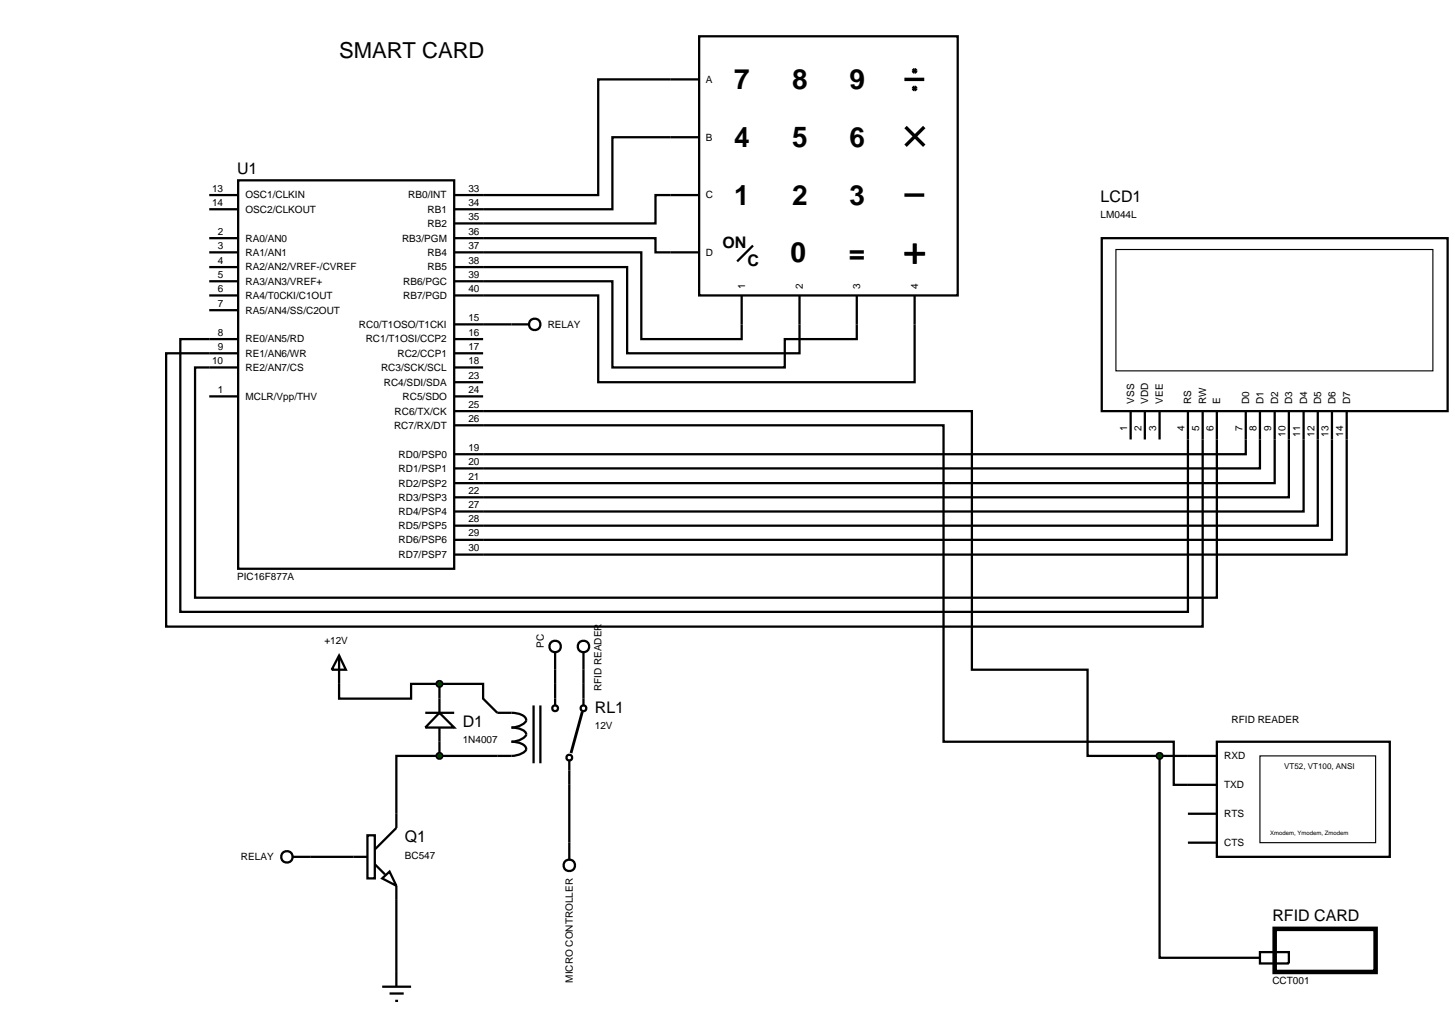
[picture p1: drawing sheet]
<svg xmlns="http://www.w3.org/2000/svg" width="257mm" height="180mm" viewBox="0 0 257 180" stroke-linecap="round" stroke-linejoin="round" font-family="sans-serif">
<g fill="none" stroke="#000" stroke-width=".4">
<path d="M123.3 6.4h45.6v45.7h-45.6zM123.3 14h-17.8v20.4h-25.4M36.9 34.4h5.1M36.9 36.9h5.1M42 31.8h38.1v68.5h-38.1zM123.3 24.2h-15.3v12.7h-27.9M123.3 34.4h-7.7v5h-35.5M36.9 42h5.1M36.9 44.5h5.1M36.9 47.1h5.1M36.9 52.1h5.1M36.9 54.7h5.1"/>
<path d="M36.9 49.6h5.1M42 59.8h-10.2v48.1h177.7v-35.4M80.1 42h35.5v2.5h7.7M80.1 44.5h33v15.3h17.7v-7.7M80.1 47.1h30.5v15.2h30.4v-10.2M80.1 52.1h25.4v15.3h55.8v-15.3M80.1 49.6h27.9v15.2h30.4v-5h12.7v-7.7M80.1 57.2h13.2M80.1 59.8h5.1M132.8 43.3l-2.8 2.8M194.3 42h61v30.5h-61zM36.9 69.9h5.1"/>
<path d="M42 64.8h-7.6v40.6h180.2v-32.9M42 62.3h-12.7v48.2h182.8v-38M80.1 75h86.3v55.8h40.6v7.6h7.6M80.1 72.5h91.3v45.6h20.4v15.2h12.7M80.1 62.3h5.1M80.1 64.8h5.1M80.1 69.9h5.1M80.1 67.4h5.1M199.4 72.5v5M201.9 72.5v5M204.5 72.5v5M219.7 72.5v7.6h-139.6"/>
<path d="M222.2 72.5v10.1h-142.1M224.8 72.5v12.7h-144.7M227.3 72.5v15.2h-147.2M229.9 72.5v17.7h-149.8M232.4 72.5v20.2h-152.3M234.9 72.5v22.7h-154.8M237.5 72.5v25.3h-157.4M97.9 118.1v6.3M102.9 118.1v6.3M59.8 120.6v2.6h12.7v-2.6h5M75 125.7h5.1M77.5 133.3h-7.6v12.7l-3.8 3.8"/>
<path d="M77.5 120.6h7.7v2.6l2.5 2.5a8.7 8.7 0 0 1 4.3 .3 .91 .91 0 0 1 .7 1.3 3.3 3.3 0 0 1-2.5 1 3.4 3.4 0 0 1 2.5 .9l.1 .3a2.79 2.79 0 0 1-2.6 1.3 3.2 3.2 0 0 1 2.5 .9l.1 .4a2.77 2.77 0 0 1-2.6 1.2h-12.7M77.5 125.7l2.6 2.6h-5.1zM77.5 120.6v5.1M77.5 128.3v5M94.1 124.4v10.2M95.3 124.4v10.2M100.4 134.1v14.5M204.5 133.3v35.6h17.7M204.5 133.3h10.1M214.6 130.8h30.5v20.3h-30.5zM51.6 151.1h13.2M64.8 147.3h1.3v7.6h-1.3z"/>
<path d="M66.1 152.4l1.8 1.8M67.4 154.9l1.3-1.2 1.2 2.5zM69.9 156.2v17.8M209.5 143.5h5.1M209.5 148.6h5.1M67.4 174h5.1M68.7 175.2h2.5M69.7 176.5h.5"/>
<circle cx="94.3" cy="57.2" r="1.01"/>
<circle cx="97.9" cy="124.9" r=".51"/>
<circle cx="100.4" cy="133.6" r=".51"/>
<circle cx="102.9" cy="124.9" r=".51"/>
<circle cx="50.6" cy="151.1" r="1.01"/>
</g>
<path d="M196.8 44h55.9v21.4h-55.9zM222.2 133.3h20.4v15.3h-20.4z" fill="none" stroke="#000" stroke-width=".2"/>
<g fill="none" stroke="#000" stroke-width=".6" stroke-linecap="butt">
<path d="M159.5 14h3.5M159.5 34.4h3.5M159.7 22.4l3.3 3.3M163 22.4l-3.3 3.3"/>
<circle cx="161.3" cy="12.5" r=".2"/>
<circle cx="161.3" cy="15.6" r=".2"/>
</g>
<path d="M102.7 125.5l-2 7.3" fill="none" stroke="#000" stroke-width=".5"/>
<path d="M77.2 132.9l.3-.1-.5 .5zM77.5 132.8l.3 .1 .2 .4zM78 133.3l-.1 .3-.4 .2zM77 133.3l.5 .5-.4-.2z" fill="#004000" stroke="#000" stroke-width=".4"/>
<path d="M77.5 132.8l.5 .5-.5 .5-.5-.5z" fill="#004000"/>
<path d="M59.8 115.6l1.2 2.5h-2.5zM59.8 115.6v5" fill="none" stroke="#000" stroke-width=".4"/>
<path d="M77.2 120.2l.3-.1-.5 .5zM77.5 120.1l.3 .1 .2 .4zM78 120.6l-.1 .3-.4 .2zM77 120.6l.5 .5-.4-.2z" fill="#004000" stroke="#000" stroke-width=".4"/>
<path d="M77.5 120.1l.5 .5-.5 .5-.5-.5z" fill="#004000"/>
<path d="M224.8 163.8h17.8v7.6h-17.8z" fill="none" stroke="#000" stroke-width=".8" stroke-linecap="butt"/>
<path d="M222.2 167.9h5.1v2h-5.1zM224.8 167.9v2" fill="none" stroke="#000" stroke-width=".4"/>
<path d="M204.2 132.9l.3-.1-.5 .5zM204.5 132.8l.4 .2 .1 .3zM205 133.3l-.1 .3-.4 .2zM204 133.3l.5 .5-.4-.2z" fill="#004000" stroke="#000" stroke-width=".4"/>
<path d="M204.5 132.8l.5 .5-.5 .5-.5-.5z" fill="#004000"/>
<g fill="none" stroke="#000" stroke-width=".4">
<path d="M97.9 115v3.1M102.9 115v3.1M100.4 148.6v3"/>
<circle cx="97.9" cy="114" r="1.01"/>
<circle cx="102.9" cy="114" r="1.01"/>
<circle cx="100.4" cy="152.6" r="1.01"/>
</g>
<text font-size="7.1" x="159.3" y="46.8">+</text>
<g font-size="4.9">
<text x="129.5" y="15.7">7</text>
<text x="139.7" y="15.7">8</text>
<text x="149.8" y="15.7">9</text>
<text x="129.5" y="25.9">4</text>
<text x="139.7" y="25.9">5</text>
<text x="149.8" y="25.9">6</text>
<text x="129.5" y="36.1">1</text>
<text x="139.7" y="36.1">2</text>
<text x="149.8" y="36.1">3</text>
<text x="139.4" y="46.2">0</text>
<text x="149.7" y="46.2">=</text>
</g>
<text font-size="3.9" x="59.8" y="10.2">SMART CARD</text>
<g font-size="2.8">
<text x="41.8" y="30.7">U1</text>
<text x="194.1" y="35.7">LCD1</text>
<text x="127.4" y="43.7">ON</text>
<text x="131.8" y="47">C</text>
<text x="104.9" y="125.8">RL1</text>
<text x="81.6" y="128.3">D1</text>
<text x="71.4" y="148.6">Q1</text>
<text x="224.4" y="162.5">RFID CARD</text>
</g>
<g font-size="1.8">
<text x="124.5" y="14.6">A</text>
<text x="124.5" y="24.8">B</text>
<text x="37.4" y="33.8">13</text>
<text x="43.3" y="35">OSC1/CLKIN</text>
<text x="72" y="35">RB0/INT</text>
<text x="82.6" y="33.8">33</text>
<text x="124.5" y="35">C</text>
<text x="37.4" y="36.3">14</text>
<text x="38.4" y="41.4">2</text>
<text x="43.3" y="37.5">OSC2/CLKOUT</text>
<text x="75.4" y="40">RB2</text>
<text x="75.4" y="37.5">RB1</text>
<text x="82.6" y="41.4">36</text>
<text x="82.6" y="38.8">35</text>
<text x="82.6" y="36.3">34</text>
<text x="194.1" y="38.5">LM044L</text>
<text x="38.4" y="43.9">3</text>
<text x="38.4" y="46.5">4</text>
<text x="43.3" y="42.6">RA0/AN0</text>
<text x="43.3" y="45.1">RA1/AN1</text>
<text x="43.3" y="47.7">RA2/AN2/VREF-/CVREF</text>
<text x="70.9" y="42.6">RB3/PGM</text>
<text x="75.4" y="47.7">RB5</text>
<text x="75.4" y="45.1">RB4</text>
<text x="82.6" y="46.5">38</text>
<text x="82.6" y="43.9">37</text>
<text x="124.5" y="45.1">D</text>
<text x="38.4" y="51.5">6</text>
<text x="38.4" y="49">5</text>
<text x="43.3" y="52.7">RA4/T0CKI/C1OUT</text>
<text x="43.3" y="50.2">RA3/AN3/VREF+</text>
<text x="71.1" y="52.7">RB7/PGD</text>
<text x="71.1" y="50.2">RB6/PGC</text>
<text x="82.6" y="51.5">40</text>
<text x="82.6" y="49">39</text>
<text x="131.4" y="50.9" transform="rotate(-90 131.4 50.9)">1</text>
<text x="141.6" y="50.9" transform="rotate(-90 141.6 50.9)">2</text>
<text x="151.7" y="50.9" transform="rotate(-90 151.7 50.9)">3</text>
<text x="161.9" y="50.9" transform="rotate(-90 161.9 50.9)">4</text>
<text x="38.4" y="54.1">7</text>
<text x="38.4" y="59.2">8</text>
<text x="43.3" y="55.3">RA5/AN4/SS/C2OUT</text>
<text x="63.3" y="57.8">RC0/T1OSO/T1CKI</text>
<text x="82.6" y="59.2">16</text>
<text x="82.6" y="56.6">15</text>
<text x="96.6" y="57.8">RELAY</text>
<text x="37.4" y="64.2">10</text>
<text x="38.4" y="61.7">9</text>
<text x="43.3" y="60.4">RE0/AN5/RD</text>
<text x="43.3" y="62.9">RE1/AN6/WR</text>
<text x="43.3" y="65.4">RE2/AN7/CS</text>
<text x="64.5" y="60.4">RC1/T1OSI/CCP2</text>
<text x="67.2" y="65.4">RC3/SCK/SCL</text>
<text x="70.1" y="62.9">RC2/CCP1</text>
<text x="82.6" y="61.7">17</text>
<text x="82.6" y="64.2">18</text>
<text x="38.4" y="69.3">1</text>
<text x="43.3" y="70.5">MCLR/Vpp/THV</text>
<text x="67.7" y="68">RC4/SDI/SDA</text>
<text x="71" y="70.5">RC5/SDO</text>
<text x="82.6" y="71.9">25</text>
<text x="82.6" y="69.3">24</text>
<text x="82.6" y="66.8">23</text>
<text x="200" y="71.2" transform="rotate(-90 200 71.2)">VSS</text>
<text x="202.5" y="71.2" transform="rotate(-90 202.5 71.2)">VDD</text>
<text x="205.1" y="71.2" transform="rotate(-90 205.1 71.2)">VEE</text>
<text x="210.1" y="71.2" transform="rotate(-90 210.1 71.2)">RS</text>
<text x="212.7" y="71.2" transform="rotate(-90 212.7 71.2)">RW</text>
<text x="215.2" y="71.2" transform="rotate(-90 215.2 71.2)">E</text>
<text x="220.3" y="71.2" transform="rotate(-90 220.3 71.2)">D0</text>
<text x="222.8" y="71.2" transform="rotate(-90 222.8 71.2)">D1</text>
<text x="225.4" y="71.2" transform="rotate(-90 225.4 71.2)">D2</text>
<text x="227.9" y="71.2" transform="rotate(-90 227.9 71.2)">D3</text>
<text x="230.5" y="71.2" transform="rotate(-90 230.5 71.2)">D4</text>
<text x="233" y="71.2" transform="rotate(-90 233 71.2)">D5</text>
<text x="235.5" y="71.2" transform="rotate(-90 235.5 71.2)">D6</text>
<text x="238.1" y="71.2" transform="rotate(-90 238.1 71.2)">D7</text>
<text x="69.5" y="75.6">RC7/RX/DT</text>
<text x="69.6" y="73.1">RC6/TX/CK</text>
<text x="82.6" y="74.4">26</text>
<text x="198.8" y="76" transform="rotate(-90 198.8 76)">1</text>
<text x="201.3" y="76" transform="rotate(-90 201.3 76)">2</text>
<text x="203.9" y="76" transform="rotate(-90 203.9 76)">3</text>
<text x="208.9" y="76" transform="rotate(-90 208.9 76)">4</text>
<text x="211.5" y="76" transform="rotate(-90 211.5 76)">5</text>
<text x="214" y="76" transform="rotate(-90 214 76)">6</text>
<text x="219.1" y="76" transform="rotate(-90 219.1 76)">7</text>
<text x="221.6" y="76" transform="rotate(-90 221.6 76)">8</text>
<text x="224.2" y="76" transform="rotate(-90 224.2 76)">9</text>
<text x="226.7" y="77" transform="rotate(-90 226.7 77)">10</text>
<text x="229.3" y="77" transform="rotate(-90 229.3 77)">11</text>
<text x="231.8" y="77" transform="rotate(-90 231.8 77)">12</text>
<text x="234.3" y="77" transform="rotate(-90 234.3 77)">13</text>
<text x="236.9" y="77" transform="rotate(-90 236.9 77)">14</text>
<text x="70.3" y="80.7">RD0/PSP0</text>
<text x="70.3" y="83.2">RD1/PSP1</text>
<text x="82.6" y="79.5">19</text>
<text x="82.6" y="82">20</text>
<text x="70.3" y="88.3">RD3/PSP3</text>
<text x="70.3" y="85.8">RD2/PSP2</text>
<text x="82.6" y="89.6">27</text>
<text x="82.6" y="87.1">22</text>
<text x="82.6" y="84.6">21</text>
<text x="70.3" y="95.8">RD6/PSP6</text>
<text x="70.3" y="93.3">RD5/PSP5</text>
<text x="70.3" y="90.8">RD4/PSP4</text>
<text x="82.6" y="94.6">29</text>
<text x="82.6" y="92.1">28</text>
<text x="70.3" y="98.4">RD7/PSP7</text>
<text x="82.6" y="97.2">30</text>
<text x="41.8" y="102.3">PIC16F877A</text>
<text x="57.2" y="113.6">+12V</text>
<text x="95.9" y="114.3" transform="rotate(-90 95.9 114.3)">PC</text>
<text x="106.1" y="121.9" transform="rotate(-90 106.1 121.9)">RFID READER</text>
<text x="81.6" y="131.1">1N4007</text>
<text x="104.9" y="128.6">12V</text>
<text x="217.2" y="127.5">RFID READER</text>
<text x="215.9" y="133.9">RXD</text>
<text x="215.9" y="139">TXD</text>
<text x="215.9" y="144.1">RTS</text>
<text x="215.9" y="149.2">CTS</text>
<text x="42.5" y="151.7">RELAY</text>
<text x="71.4" y="151.4">BC547</text>
<text x="101" y="173.3" transform="rotate(-90 101 173.3)">MICRO CONTROLLER</text>
<text x="224.4" y="173.6">CCT001</text>
</g>
<text font-size="1.4" x="226.5" y="135.7">VT52, VT100, ANSI</text>
<text font-size="1.1" x="224" y="147.3">Xmodem, Ymodem, Zmodem</text>
</svg>
